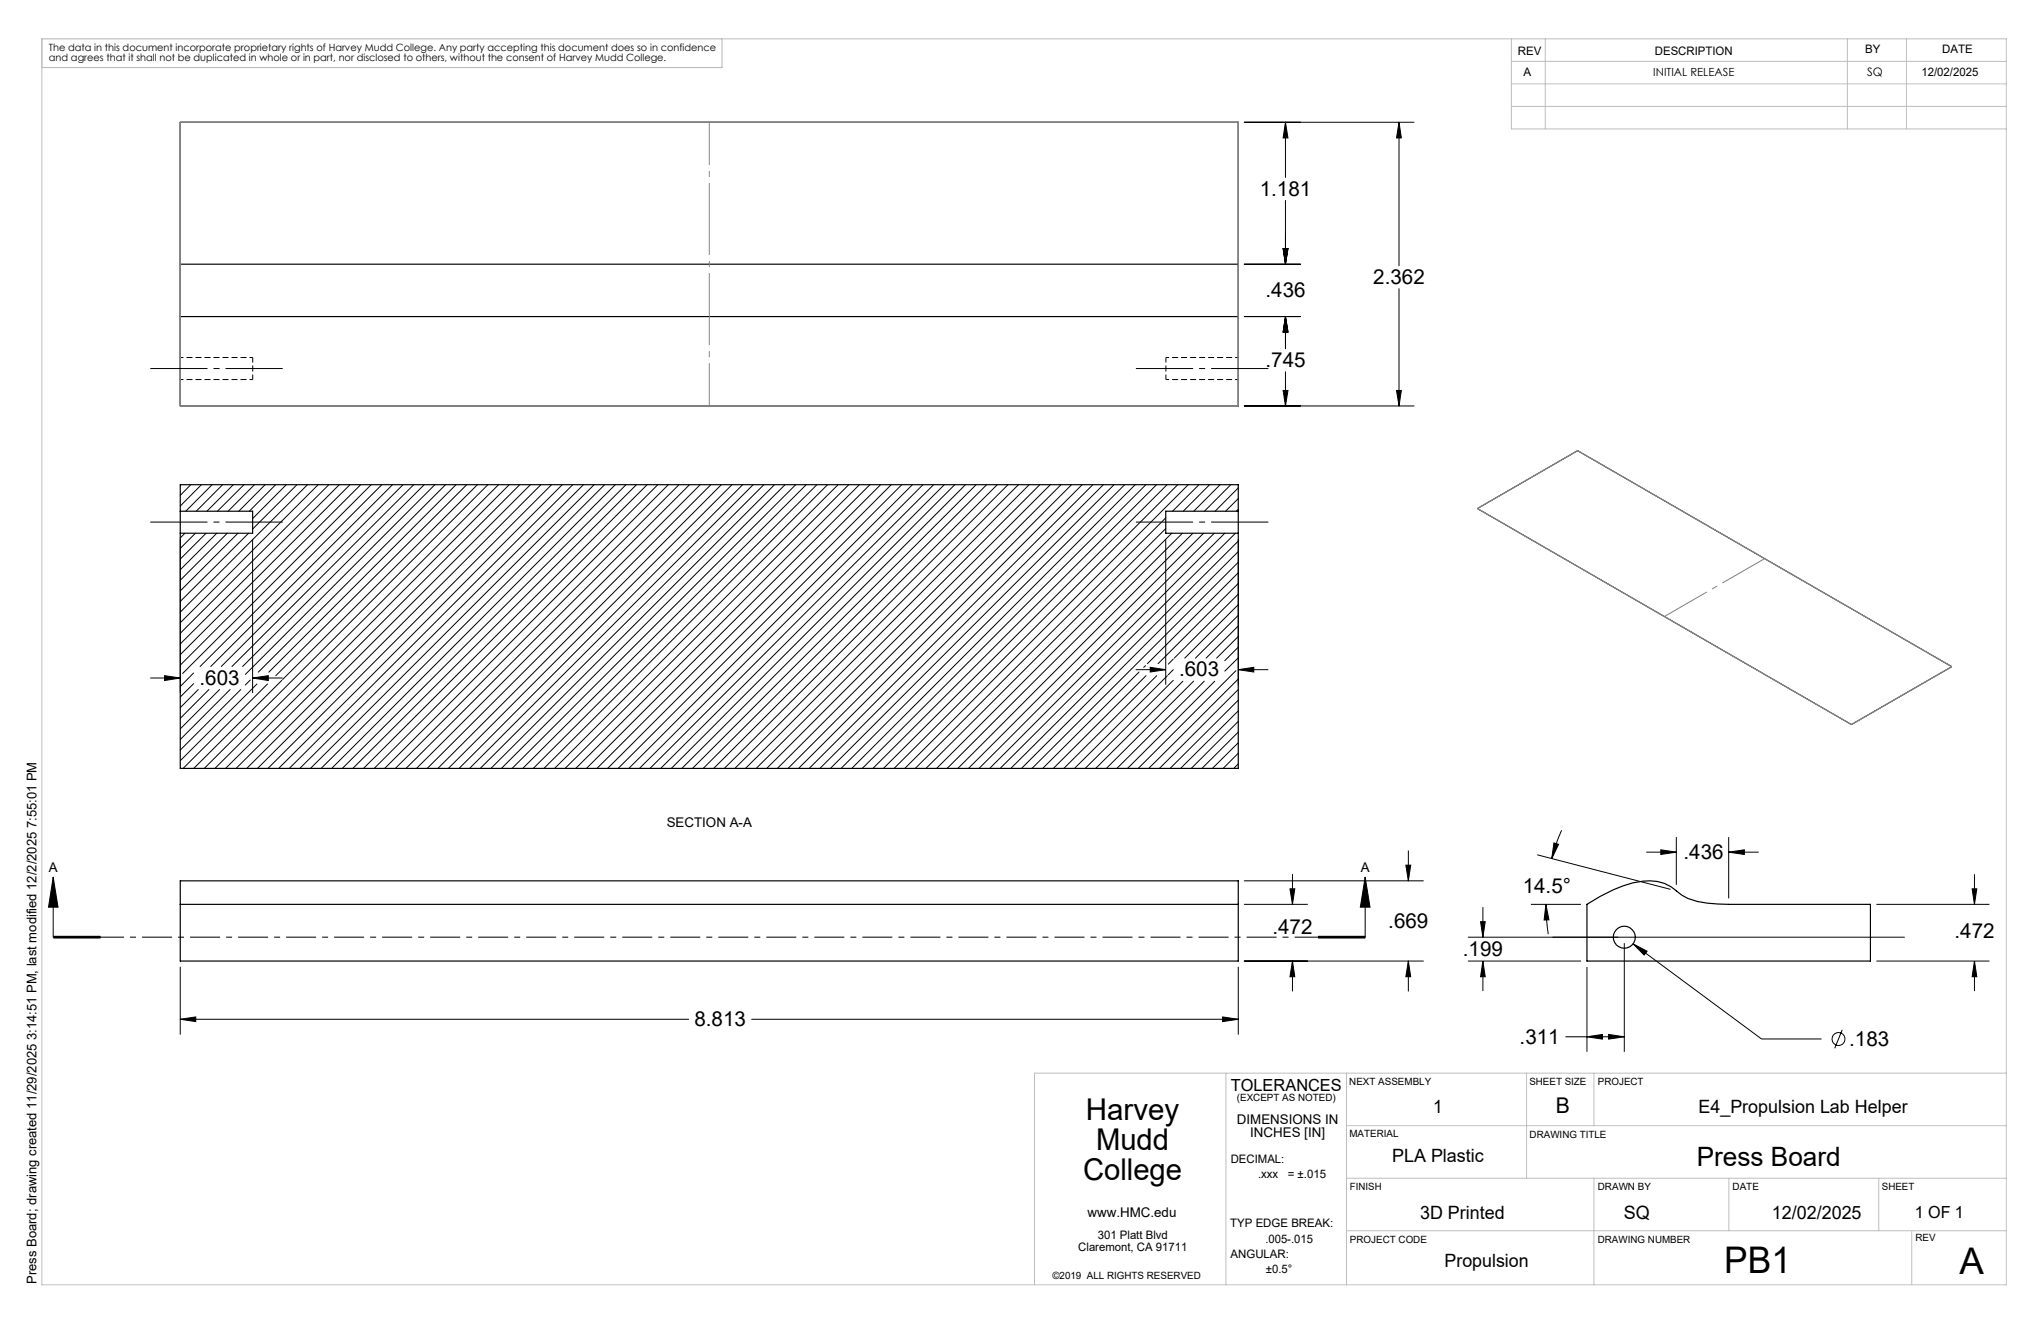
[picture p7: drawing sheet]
<svg xmlns="http://www.w3.org/2000/svg" width="432mm" height="279mm" viewBox="0 0 432 279" stroke-linecap="round" stroke-linejoin="round" font-family="sans-serif">
<g fill="none" stroke="#000" stroke-width=".25">
<path d="M38.1 55.9v11.1M38.1 55.9v-30h223.9v30M38.1 55.9h223.9M262 55.9v11.1M38.1 67v18.9h223.9v-18.9M38.1 67h223.9M38.1 108.1v4.7M38.1 108.1v-5.6h223.9v5.6M38.1 112.8v49.7h223.9v-49.7M38.1 108.1h15.3v4.7h-15.3M262 108.1v4.7M262 108.1h-15.4v4.7h15.4"/>
<path d="M38.1 191.3v-5h223.9v5M38.1 191.3v12h223.9v-12M38.1 191.3h223.9M335.7 191.3a29.3 29.3 0 0 1 11.9-4.9 8.7 8.7 0 0 1 7 2 10.4 10.4 0 0 0 6.6 2.6l4.5 .3h30v12h-60z"/>
<circle cx="343.6" cy="198.2" r="2.33"/>
</g>
<path d="M246.7 75.6v4.7M53.5 80.3v-4.7" fill="none" stroke="#000" stroke-width=".21" stroke-dasharray="1.3 .6" stroke-dashoffset=".2" stroke-linecap="butt"/>
<path d="M53.5 75.6h-15.4M262 75.6h-15.3M38.1 80.3h15.4M246.7 80.3h15.3" fill="none" stroke="#000" stroke-width=".21" stroke-dasharray="1.3 .6" stroke-dashoffset=".6" stroke-linecap="butt"/>
<g fill="none" stroke="#000" stroke-width=".21">
<path d="M263.2 25.9h36M272 25.9l.5 3.3h-1zM272 25.9v11.6M296 25.9l.5 3.3h-1zM296 25.9v30.3M263.2 55.9h11.9M271.5 52.6h1l-.5 3.3zM272 42.4v13.5M263.2 67h11.9M272 67l.5 3.2h-1zM272 67v6.8M272 78.6v7.3"/>
<path d="M296 61.1v24.8M263.2 85.9h36M271.5 82.6h1l-.5 3.3zM295.5 82.6h1l-.5 3.3zM38.1 114.1v32.5M39.1 112.8l-1 1M40.4 102.5l-2.3 2.3M41.3 112.8l-3.2 3.2M42.6 102.5l-4.5 4.5M43.6 112.8l-5.5 5.5M44.9 102.5l-5.6 5.6M45.9 112.8l-7.8 7.7"/>
<path d="M47.1 102.5l-5.6 5.6M48.1 112.8l-10 9.9M49.4 102.5l-5.6 5.6M50.3 112.8l-12.2 12.2M51.6 102.5l-5.6 5.6M52.6 112.8l-14.5 14.4M53.4 114.1v32.5M53.8 102.5l-5.5 5.6M56.1 102.5l-5.6 5.6M58.3 102.5l-5.6 5.6M60.6 102.5l-7.2 7.2M62.8 102.5l-9.4 9.4"/>
<path d="M65.1 102.5l-27 27M67.3 102.5l-29.2 29.2M69.6 102.5l-31.5 31.4M71.8 102.5l-33.7 33.7M74 102.5l-35.9 36M76.3 102.5l-38.2 38.2M78.5 102.5l-39.9 40M80.8 102.5l-38.5 38.5M83 102.5l-38.4 38.5M85.3 102.5l-38.5 38.5M87.5 102.5l-38.4 38.5M89.7 102.5l-38.4 38.5"/>
<path d="M92 102.5l-40.1 40.2M94.3 102.5l-39.7 39.7M96.5 102.5l-39.6 39.7M98.7 102.5l-40.4 40.4M101 102.5l-41.2 41.2M103.2 102.5l-60 60M105.5 102.5l-60 60M107.7 102.5l-60 60M110 102.5l-60 60M112.2 102.5l-60 60M114.4 102.5l-59.9 60M116.7 102.5l-60 60"/>
<path d="M119 102.5l-60.1 60M121.2 102.5l-60 60M123.4 102.5l-60 60M125.7 102.5l-60 60M127.9 102.5l-60 60M130.2 102.5l-60 60M132.4 102.5l-60 60M134.7 102.5l-60.1 60M136.9 102.5l-60 60M139.2 102.5l-60 60M141.4 102.5l-60 60M143.7 102.5l-60.1 60"/>
<path d="M145.9 102.5l-60 60M148.1 102.5l-60 60M150.4 102.5l-60 60M152.6 102.5l-60 60M154.9 102.5l-60 60M157.1 102.5l-60 60M159.3 102.5l-60 60M161.6 102.5l-60 60M163.9 102.5l-60 60M166.1 102.5l-60 60M168.3 102.5l-60 60M170.6 102.5l-60 60"/>
<path d="M172.8 102.5l-60 60M175.1 102.5l-60 60M177.3 102.5l-60 60M179.6 102.5l-60 60M181.8 102.5l-60 60M184 102.5l-59.9 60M186.3 102.5l-60 60M188.6 102.5l-60 60M190.8 102.5l-60 60M193 102.5l-60 60M195.3 102.5l-60 60M197.5 102.5l-60 60"/>
<path d="M199.8 102.5l-60 60M202 102.5l-60 60M204.3 102.5l-60 60M206.5 102.5l-60 60M208.7 102.5l-59.9 60M211 102.5l-60 60M213.3 102.5l-60.1 60M215.5 102.5l-60 60M217.7 102.5l-60 60M220 102.5l-60 60M222.2 102.5l-60 60M224.5 102.5l-60 60"/>
<path d="M226.7 102.5l-60 60M229 102.5l-60.1 60M231.2 102.5l-60 60M233.4 102.5l-59.9 60M235.7 102.5l-60 60M237.9 102.5l-60 60M240.2 102.5l-60 60M242.4 102.5l-60 60M244.7 102.5l-60 60M246.6 109.5l-53 53M246.6 111.8l-50.7 50.7M246.6 114.1v30.7"/>
<path d="M246.9 102.5l-60 60M247.9 112.8l-49.7 49.7M249.2 102.5l-60 60M250.2 112.8l-49.8 49.7M251.4 102.5l-60 60M252.4 112.8l-49.8 49.7M253.6 102.5l-5.5 5.6M254.6 112.8l-49.7 49.7M255.9 102.5l-5.6 5.6M256.9 112.8l-49.8 49.7M258.1 102.5l-5.5 5.6M259.1 112.8l-49.7 49.7"/>
<path d="M260.4 102.5l-5.6 5.6M261.4 112.8l-49.8 49.7M262 103.2l-4.9 4.9M262 105.4l-2.7 2.7M262 107.7l-.5 .4M262 114.4l-48.1 48.1M262 116.7l-45.9 45.8M262 118.9l-43.7 43.6M262 114.1v30.7M248.2 139.4l-1 1.1M262 121.1l-19.3 19.3M262 123.4l-17 17"/>
<path d="M262 125.7l-13.6 13.5M262 127.9l-11.4 11.3M262 130.1l-9.1 9.1M262 132.4l-6.8 6.8M262 134.6l-4.6 4.6M262 136.9l-2.9 2.8M262 139.1l-2.9 2.9M31.8 143.4h6.3M34.8 142.9l3.3 .5-3.3 .5zM41 144.6l-2.9 2.8M41 142.3l-2.9 2.9M41.9 145.8l-3.8 3.9"/>
<path d="M44.2 145.8l-6.1 6.1M46.5 145.8l-8.4 8.4M48.7 145.8l-10.6 10.6M50.9 145.8l-12.8 12.8M53 143.8l-1.1 1.1M53.4 143.4l3.4-.5v1zM53.4 143.4h6.4M54.4 144.7l-16.3 16.2M56.6 144.7l-17.9 17.8M59.6 143.9l-18.6 18.6M240.3 141.6h6.3M241 142.1l-20.4 20.4"/>
<path d="M242.4 140.8l-.4 .3M242.5 142.9l-19.7 19.6M243.3 141.1l3.3 .5-3.3 .5zM244.7 142.9l-19.6 19.6M247 142.9l-19.7 19.6M248.2 141.6l-1 1.1M248.2 143.9l-18.6 18.6M250.3 144.1l-18.5 18.4M252.5 144.1l-18.4 18.4M254.8 144.1l-18.5 18.4M257 144.1l-18.5 18.4M261.5 141.9l-20.7 20.6"/>
<path d="M262 143.6l-19 18.9M262 145.8l-16.7 16.7M262 148.1l-14.5 14.4M262 150.4l-12.2 12.1M262 152.6l-10 9.9M262 154.8l-7.7 7.7M262 157.1l-5.5 5.4M262 159.3l-3.2 3.2M262 141.6l3.3-.5v1zM262 141.6h6.3M262 161.6l-1 .9M298 180v6.3"/>
<path d="M328.8 178.3l.9 .3-1.4 3zM330.4 175.6l-.9 2.2-1.2 3.8M351.4 179.7l3.2 .5-3.2 .5zM354.6 177.1v10M365.7 177.1v12.9M11.3 185.5l1 6.4h-2zM11.3 185.5v12.7h10M11.3 198.4h10zM11.3 198h10M263.2 191.3h13.4M263.2 186.3h37.9M272.9 188h1l-.5 3.3z"/>
<path d="M273.4 184.9v6.4M278.8 198h10M278.8 198.4h10M288.8 185.5l1 6.4h-2zM288.8 185.5v12.7h-10M297.4 183h1l-.4 3.3zM310.6 198.2h92.3M313.2 194.9h1l-.5 3.3zM313.7 191.9v6.3M323.9 191.3h10.6M325.2 180.8l28.2 7.3M327.1 191.3l.6 3.3h-1z"/>
<path d="M327.1 191.3l.1 3.2 .4 3.1M343.6 199.5v23M345.5 199.6l3 1.6-.7 .8zM345.5 199.6l27.2 20.1h12.7M348.3 180.2h6.3M365.7 180.2l3.3-.5v1zM365.7 180.2h6.4M397 191.3h23.9M417.2 188h1l-.5 3.3zM417.7 184.9v6.4M38.1 215.6l3.3-.5v1zM38.1 204.5v14.3"/>
<path d="M38.1 215.6h107.6M159 215.6h103M258.7 215.1l3.3 .5-3.3 .5zM262 204.5v14.3M263.2 203.3h37.9M273.4 203.3l.5 3.3h-1zM273.4 203.3v6.3M298 203.3l.4 3.3h-1zM298 203.3v6.3M310.6 203.3h23.9M313.7 203.3l.5 3.3h-1zM313.7 203.3v6.3"/>
<path d="M331.2 219.3h12.4M335.7 219.3l3.3-.5v1zM335.7 204.5v18M340.3 218.8l3.3 .5-3.3 .5zM389.7 217.8l-1.5 3.9M397 203.3h23.9M417.7 203.3l.5 3.3h-1zM417.7 203.3v6.3"/>
<circle cx="388.9" cy="219.8" r="1.36"/>
</g>
<path d="M288.8 198.2h-277.5" fill="none" stroke="#000" stroke-width=".21" stroke-dasharray="6.3 1.3 1.3 1.3" stroke-dashoffset="1.6" stroke-linecap="butt"/>
<path d="M31.8 77.9h28M268.3 77.9h-28M59.8 110.4h-28M268.3 110.4h-28" fill="none" stroke="#000" stroke-width=".21" stroke-dasharray="15.2 1.3 1.3 1.3" stroke-dashoffset="3.1" stroke-linecap="butt"/>
<path d="M38.1 25.9h223.9v60h-223.9zM312.6 107.6l21.2-12.3 79.1 45.7-21.2 12.2z" fill="none" stroke="#808080" stroke-width=".25"/>
<path d="M150.1 85.9v-60" fill="none" stroke="#808080" stroke-width=".21" stroke-dasharray="15.2 1.3 1.3 1.3" stroke-dashoffset="6.2" stroke-linecap="butt"/>
<path d="M352.1 130.4l21.3-12.3" fill="none" stroke="#808080" stroke-width=".21" stroke-dasharray="15.2 1.3 1.3 1.3" stroke-dashoffset="4.9" stroke-linecap="butt"/>
<g fill="none" stroke="#c0c0c0" stroke-width=".21">
<path d="M8.9 8.2v263.5h415.6v-263.5h-271.7M319.8 13h104.7M319.8 8.2v19.1h104.7M319.8 17.7h104.7M326.9 8.2v19.1M390.8 8.2v19.1M403.3 8.2v19.1M319.8 22.5h104.7M259.4 227v44.7M284.9 227v44.7M284.9 238.1h139.6M323 227v22.2"/>
<path d="M337.2 227v11.1M424.5 227h-205.6v44.7M284.9 249.2h139.6M337.2 249.2v22.5M365.8 249.2v11.1M397.5 249.2v11.1M284.9 260.3h139.6M404.5 260.3v11.4"/>
</g>
<path d="M8.9 8.2h143.9v6.1h-143.9z" fill="none" stroke="#c0c0c0" stroke-width=".25"/>
<g fill="#000">
<path d="M288.8 185.5l1 6.4h-2zM11.3 185.5l1 6.4h-2z"/>
<path d="M345.5 199.6l2.3 2.4 .7-.8zM328.8 178.3l.9 .3-1.4 3zM327.1 191.3l.6 3.3h-1zM351.4 179.7l3.2 .5-3.2 .5zM365.7 180.2l3.3-.5v1zM417.2 188h1l-.5 3.3zM417.7 203.3l.5 3.3h-1zM313.2 194.9h1l-.5 3.3zM313.7 203.3l.5 3.3h-1zM340.3 218.8l3.3 .5-3.3 .5zM335.7 219.3l3.3-.5v1zM262 141.6l3.3-.5v1zM243.3 141.1l3.3 .5-3.3 .5zM53.4 143.4l3.4-.5v1zM34.8 142.9l3.3 .5-3.3 .5z"/>
<path d="M258.7 215.1l3.3 .5-3.3 .5zM38.1 215.6l3.3-.5v1zM297.4 183h1l-.4 3.3zM298 203.3l.4 3.3h-1zM272.9 188h1l-.5 3.3zM273.4 203.3l.5 3.3h-1zM295.5 82.6h1l-.5 3.3zM296 25.9l.5 3.3h-1zM272 67l.5 3.2h-1zM271.5 82.6h1l-.5 3.3zM271.5 52.6h1l-.5 3.3zM272 67l.5 3.2h-1zM271.5 52.6h1l-.5 3.3zM272 25.9l.5 3.3h-1z"/>
</g>
<g font-size="7.8">
<text x="364.8" y="269.2">PB1</text>
<text x="414.5" y="269.4">A</text>
</g>
<g font-size="6.3">
<text x="229.7" y="236.8">Harvey</text>
<text x="231.9" y="243.2">Mudd</text>
<text x="229.1" y="249.5">College</text>
</g>
<text font-size="5.6" x="359" y="246.5">Press Board</text>
<text font-size="4.6" x="329.1" y="235.4">B</text>
<g font-size="4.4">
<text x="266.5" y="41.4">1.181</text>
<text x="267.7" y="62.8">.436</text>
<text x="290.5" y="60.1">2.362</text>
<text x="267.7" y="77.6">.745</text>
<text x="249.4" y="143.1">.603</text>
<text x="42.2" y="144.9">.603</text>
<text x="356.2" y="181.7">.436</text>
<text x="322.1" y="188.9">14.5°</text>
<text x="269.2" y="197.5">.472</text>
<text x="293.7" y="196.2">.669</text>
<text x="309.5" y="202.2">.199</text>
<text x="413.5" y="198.5">.472</text>
<text x="146.9" y="217">8.813</text>
<text x="321.5" y="220.7">.311</text>
<text x="391.2" y="221.2">.183</text>
</g>
<g font-size="3.9">
<text x="303.2" y="235.4">1</text>
<text x="359.3" y="235.4">E4_Propulsion Lab Helper</text>
<text x="294.5" y="245.9">PLA Plastic</text>
<text x="300.4" y="257.7">3D Printed</text>
<text x="343.5" y="257.7">SQ</text>
<text x="374.9" y="257.7">12/02/2025</text>
<text x="305.6" y="268">Propulsion</text>
</g>
<g font-size="3.5">
<text x="260.4" y="230.8">TOLERANCES</text>
<text x="405.1" y="257.6">1 OF 1</text>
</g>
<g font-size="2.8">
<text x="141" y="174.9">SECTION A-A</text>
<text x="10.4" y="184.5">A</text>
<text x="287.9" y="184.5">A</text>
<text x="261.7" y="237.7">DIMENSIONS IN</text>
<text x="264.5" y="240.5">INCHES [IN]</text>
<text x="230.1" y="257.5">www.HMC.edu</text>
<text x="7.7" y="271.5" transform="rotate(-90 7.7 271.5)">Press Board; drawing created 11/29/2025 3:14:51 PM, last modified 12/2/2025 7:55:01 PM</text>
</g>
<g font-size="2.5">
<text x="321.1" y="11.5">REV</text>
<text x="350.1" y="11.5">DESCRIPTION</text>
<text x="394.6" y="11.2">BY</text>
<text x="410.9" y="11.3">DATE</text>
<text x="322.3" y="16">A</text>
<text x="395" y="16.1">SQ</text>
<text x="406.5" y="16">12/02/2025</text>
<text x="260.4" y="245.9">DECIMAL:</text>
<text x="266.2" y="249.2">.xxx</text>
<text x="272.5" y="249.2">= ±.015</text>
<text x="232.2" y="262.2">301 Platt Blvd</text>
<text x="260.3" y="259.5">TYP EDGE BREAK:</text>
<text x="267.7" y="262.8">.005-.015</text>
<text x="228.1" y="264.6">Claremont, CA 91711</text>
<text x="260.3" y="266">ANGULAR:</text>
<text x="267.8" y="269.3">±0.5°</text>
</g>
<text font-size="2.4" x="349.8" y="16.1">INITIAL RELEASE</text>
<g font-size="2.1">
<text x="10.4" y="10.8">The data in this document incorporate proprietary rights of Harvey Mudd College. Any party accepting this document does so in confidence</text>
<text x="10.4" y="12.9">and agrees that it shall not be duplicated in whole or in part, nor disclosed to others, without the consent of Harvey Mudd College.</text>
<text x="261.7" y="233">(EXCEPT AS NOTED)</text>
<text x="285.5" y="229.5">NEXT ASSEMBLY</text>
<text x="323.6" y="229.5">SHEET SIZE</text>
<text x="338" y="229.5">PROJECT</text>
<text x="285.5" y="240.5">MATERIAL</text>
<text x="323.6" y="240.6">DRAWING TITLE</text>
<text x="285.6" y="251.6">FINISH</text>
<text x="338" y="251.8">DRAWN BY</text>
<text x="366.6" y="251.7">DATE</text>
<text x="398.1" y="251.7">SHEET</text>
<text x="285.6" y="262.8">PROJECT CODE</text>
<text x="338" y="262.8">DRAWING NUMBER</text>
<text x="405.2" y="262.5">REV</text>
<text x="222.6" y="270.5">©2019 ALL RIGHTS RESERVED</text>
</g>
</svg>
